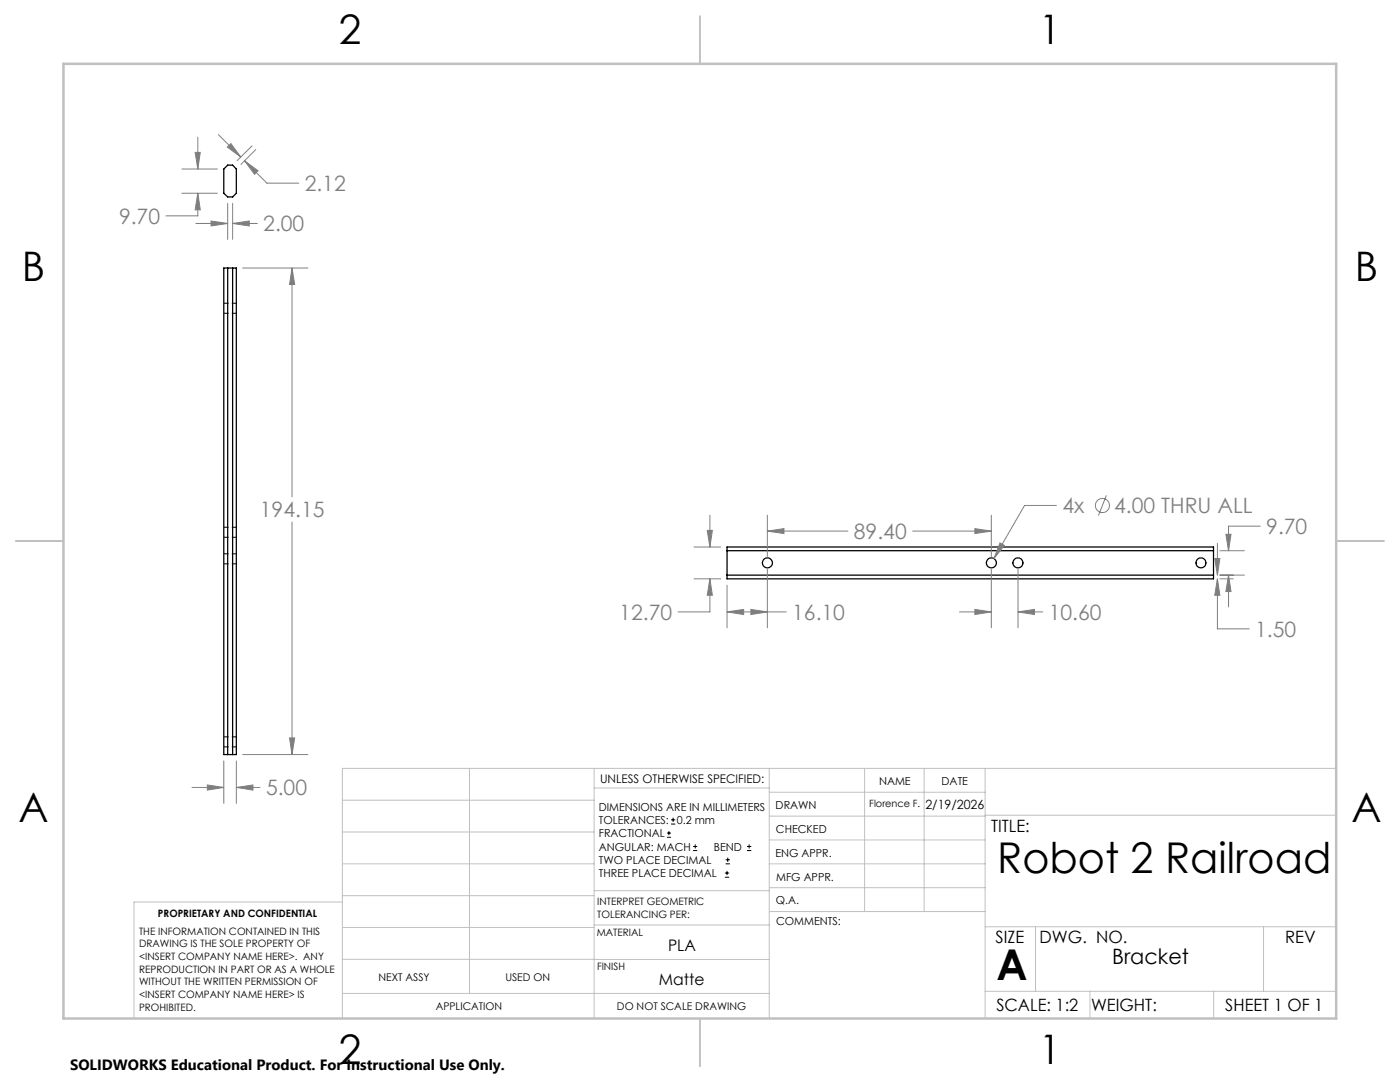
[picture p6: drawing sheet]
<svg xmlns="http://www.w3.org/2000/svg" width="279mm" height="216mm" viewBox="0 0 279 216" stroke-linecap="round" stroke-linejoin="round" font-family="sans-serif">
<g fill="none" stroke="#000" stroke-width=".25">
<path d="M44.7 33.7l.7-.8h1l.8 .8v4.9l-.8 .7h-1l-.7-.7zM44.7 53.5h2.5v97.1h-2.5zM45.4 53.5v97.1M46.4 53.5v97.1M145.1 109.9h97.1M145.1 114.8h97.1M145.1 109.1h97.1v6.4h-97.1z"/>
<circle cx="153.1" cy="112.3" r=".99"/>
<circle cx="197.9" cy="112.3" r="1"/>
<circle cx="203.1" cy="112.3" r="1"/>
<circle cx="239.7" cy="112.3" r=".99"/>
</g>
<path d="M44.7 62.5h2.5M44.7 60.5h2.5M44.7 112.5h2.5M44.7 110.5h2.5M44.7 107.2h2.5M44.7 105.2h2.5M44.7 149h2.5M44.7 147h2.5" fill="none" stroke="#000" stroke-width=".2" stroke-dasharray="1.3 .6" stroke-dashoffset=".3" stroke-linecap="butt"/>
<g fill="none" stroke="#808080" stroke-width=".2">
<path d="M36.3 38.6h7.1M36.3 33.7h7.1M38.9 30.4h1.1l-.5 3.3zM39.5 38.6l.5 3.3h-1.1zM39.5 38.6v4.5h-6.4M39.5 27.4v6.3M43.6 26.8l4.4 4.5M45.4 29.4l.7-.8 1.9 2.7zM48.8 32.1l2.7 2-.7 .7zM48.8 32.1l4.5 4.4h6.3M50.3 29.1l-3 3M51 29.8l-2.9 3"/>
<path d="M39.1 44.6h6.3M42.1 44.1l3.3 .5-3.3 .5zM45.4 40.6v7.2M46.4 44.6l3.3-.5v1zM46.4 40.6v7.2M46.4 44.6h5M48.4 53.5h13.1M58.3 53.5l.5 3.3h-1zM58.3 53.5v45.6M220.8 98.8l-1.6 4.1M58.3 104.2v46.4M138.5 115.5h5.3"/>
<path d="M138.5 109.1h5.3M141.1 105.8h1.1l-.5 3.3zM141.7 115.5l.5 3.3h-1.1zM141.7 115.5v6.6h-6.4M141.7 102.8v6.3M145.1 116.8v8.5M153.1 106l3.4-.5v1zM153.1 102.8v8.3M153.1 113.6v11.7M153.1 106h16.1M182.1 106h15.7M194.6 105.5l3.2 .5-3.2 .5z"/>
<path d="M197.8 102.8v8.3M197.8 113.6v11.7M199.6 108.3l.8 .5-2 2.6zM203.2 113.6v11.7M210.8 100.9h-6.3l-6.1 10.5M242.4 111.4h1.1l-.5 3.4zM243 115.5l.5 3.3h-1.1zM243 115.5v10h6.3M243 108.4v6.4M243.5 115.5h2.6M243.5 114.8h4.9M243.5 109.9h4.9"/>
<path d="M244.7 106.6h1l-.5 3.3zM245.2 114.8l.5 3.2h-1zM245.2 114.8v6.3M251.5 105h-6.3v4.9M145.1 122.1l3.3-.5v1zM145.1 122.1h11.8M149.9 121.6l3.2 .5-3.2 .5zM191.5 122.1h6.3M194.6 121.6l3.2 .5-3.2 .5zM203.2 122.1l3.2-.5v1zM203.2 122.1h4.9M38.3 157.1h6.4"/>
<path d="M41.4 156.6l3.3 .5-3.3 .6zM44.7 151.8v8.5M47.2 157.1l3.3-.5v1.1zM47.2 151.8v8.5M47.2 157.1h4.7M48.4 150.6h13.1M57.8 147.2h1l-.5 3.4z"/>
<circle cx="220" cy="100.9" r="1.41"/>
</g>
<g fill="none" stroke="#000" stroke-width=".2">
<path d="M133.1 167.1h.8M133.1 166.2h.8M133.5 165.8v.9M133.9 164.4h.9M133.9 163.6h.9M134.3 163.2v.8M138.3 169.7h.8M138.3 168.9h.8M138.7 168.5v.8M144.7 175h.8M144.7 174.2h.8M144.8 172.4h.9"/>
<path d="M144.8 171.6h.9M145.1 173.8v.8M145.2 171.1v.9M149.1 169.7h.8M149.1 168.9h.8M149.5 168.5v.8"/>
</g>
<g fill="none" stroke="#c0c0c0" stroke-width=".2">
<path d="M68.3 159.7h50.3M93.7 153.3v44.9M118.6 153.3v49.9M118.6 157.2h34.9M153.5 153.3v49.9M153.5 158.1h43.1M172.5 153.3v28.6M184.4 153.3v28.6M196.6 153.3v49.9M266.7 153.3h-198.4v49.9M68.3 178.7h50.3M68.3 172.4h50.3"/>
<path d="M68.3 166h50.3M68.3 180h-41.6v23.2M118.6 177.7h35M153.5 167.6h43.1M153.5 162.8h43.1M153.5 172.4h43.1M153.5 177.1h43.1M196.6 162.7h70.1M68.3 198.2h85.2M68.3 191.4l85.2 .1M68.3 185.1h50.3M118.6 184.6h35"/>
<path d="M153.6 181.9h43M196.6 197.8h70.1M196.6 184.9h70.1M206.7 184.9v12.9M217.5 197.8v5.4M242.2 197.8v5.4M252.2 184.9v12.9"/>
</g>
<path d="M139.7 3.2v9.5M3.1 107.9h9.6M266.7 107.9h9.5M139.7 203.2v9.6" fill="none" stroke="#c0c0c0" stroke-width=".25"/>
<path d="M12.7 12.7h254v190.5h-254z" fill="none" stroke="#c0c0c0" stroke-width=".5"/>
<path d="M39.5 38.6l.5 3.3h-1.1zM38.9 30.4h1.1l-.5 3.3zM48.8 32.1l2.7 2-.7 .7zM45.4 29.4l.7-.8 1.9 2.7zM42.1 44.1l3.3 .5-3.3 .5zM46.4 44.6l3.3-.5v1zM58.3 53.5l.5 3.3h-1zM57.8 147.2h1l-.5 3.4zM41.4 156.6l3.3 .5-3.3 .6zM47.2 157.1l3.3-.5v1.1zM141.7 115.5l.5 3.3h-1.1zM141.1 105.8h1.1l-.5 3.3zM199.6 108.3l-1.2 3.1 2-2.6zM242.4 111.4h1.1l-.5 3.4zM243 115.5l.5 3.3h-1.1zM145.1 122.1l3.3-.5v1zM149.9 121.6l3.2 .5-3.2 .5zM153.1 106l3.4-.5v1zM194.6 105.5l3.2 .5-3.2 .5zM194.6 121.6l3.2 .5-3.2 .5zM203.2 122.1l3.2-.5v1zM244.7 106.6h1l-.5 3.3zM245.2 114.8l.5 3.2h-1z" fill="#808080"/>
<g font-size="8.5">
<text x="199" y="174.2">Robot 2 Railroad</text>
<text x="198.9" y="195.5">A</text>
</g>
<g font-size="8.1">
<text x="67.6" y="8.9">2</text>
<text x="207.3" y="8.9">1</text>
<text x="4.4" y="56.1">B</text>
<text x="270.4" y="56.1">B</text>
<text x="3.7" y="164.1">A</text>
<text x="269.7" y="164.1">A</text>
<text x="67.6" y="212.4">2</text>
<text x="207.3" y="212.4">1</text>
</g>
<g font-size="4.2" fill="#808080">
<text x="60.8" y="38.1">2.12</text>
<text x="23.8" y="44.7">9.70</text>
<text x="52.5" y="46.2">2.00</text>
<text x="51.9" y="103.2">194.15</text>
<text x="170.4" y="107.6">89.40</text>
<text x="212" y="102.4">4x</text>
<text x="222.4" y="102.4">4.00 THRU ALL</text>
<text x="252.7" y="106.6">9.70</text>
<text x="123.6" y="123.7">12.70</text>
<text x="158.1" y="123.7">16.10</text>
<text x="209.3" y="123.7">10.60</text>
<text x="250.5" y="127.1">1.50</text>
<text x="53.1" y="158.7">5.00</text>
</g>
<text font-size="4.2" x="222" y="192.4">Bracket</text>
<g font-size="3.4">
<text x="197.8" y="166">TITLE:</text>
<text x="198.7" y="188.1">SIZE</text>
<text x="207.5" y="188.1">DWG. NO.</text>
<text x="256.5" y="188.2">REV</text>
<text x="198.8" y="201.7">SCALE: 1:2</text>
<text x="217.7" y="201.8">WEIGHT:</text>
<text x="244.5" y="201.7">SHEET 1 OF 1</text>
</g>
<g font-size="3.2">
<text x="133.3" y="189.8">PLA</text>
<text x="131.5" y="196.6">Matte</text>
</g>
<text font-size="3" x="14" y="213.5">SOLIDWORKS Educational Product. For Instructional Use Only.</text>
<text font-size="2.5" x="184.7" y="161.4">2/19/2026</text>
<text font-size="2.4" x="119.8" y="156.2">UNLESS OTHERWISE SPECIFIED:</text>
<g font-size="2.2">
<text x="119.5" y="161.8">DIMENSIONS ARE IN MILLIMETERS</text>
<text x="154.8" y="161.4">DRAWN</text>
<text x="175.4" y="156.6">NAME</text>
<text x="187.9" y="156.7">DATE</text>
<text x="119.5" y="167.1">FRACTIONAL</text>
<text x="119.5" y="164.4">TOLERANCES:</text>
<text x="135.1" y="164.4">0.2 mm</text>
<text x="154.9" y="166.3">CHECKED</text>
<text x="119.5" y="169.7">ANGULAR: MACH</text>
<text x="119.5" y="172.4">TWO PLACE DECIMAL</text>
<text x="142.5" y="169.7">BEND</text>
<text x="154.8" y="170.9">ENG APPR.</text>
<text x="119.5" y="175">THREE PLACE DECIMAL</text>
<text x="154.9" y="175.7">MFG APPR.</text>
<text x="154.9" y="180.4">Q.A.</text>
<text x="154.9" y="184.6">COMMENTS:</text>
</g>
<g font-size="2.1">
<text x="75.5" y="195.7">NEXT ASSY</text>
<text x="100.9" y="195.7">USED ON</text>
<text x="86.9" y="201.5">APPLICATION</text>
<text x="123.1" y="201.6">DO NOT SCALE DRAWING</text>
</g>
<g font-size="2">
<text x="173.5" y="161">Florence F.</text>
<text x="31.5" y="182.9">PROPRIETARY AND CONFIDENTIAL</text>
<text x="119.2" y="180.6">INTERPRET GEOMETRIC</text>
<text x="119.2" y="183.1">TOLERANCING PER:</text>
<text x="27.8" y="186.5">THE INFORMATION CONTAINED IN THIS</text>
<text x="27.8" y="189">DRAWING IS THE SOLE PROPERTY OF</text>
<text x="27.8" y="191.6">&lt;INSERT COMPANY NAME HERE&gt;. ANY</text>
<text x="119.1" y="186.7">MATERIAL</text>
<text x="27.8" y="194.1">REPRODUCTION IN PART OR AS A WHOLE</text>
<text x="27.8" y="196.6">WITHOUT THE WRITTEN PERMISSION OF</text>
<text x="119.1" y="193.5">FINISH</text>
<text x="27.8" y="199.1">&lt;INSERT COMPANY NAME HERE&gt; IS</text>
<text x="27.8" y="201.7">PROHIBITED.</text>
</g>
</svg>
